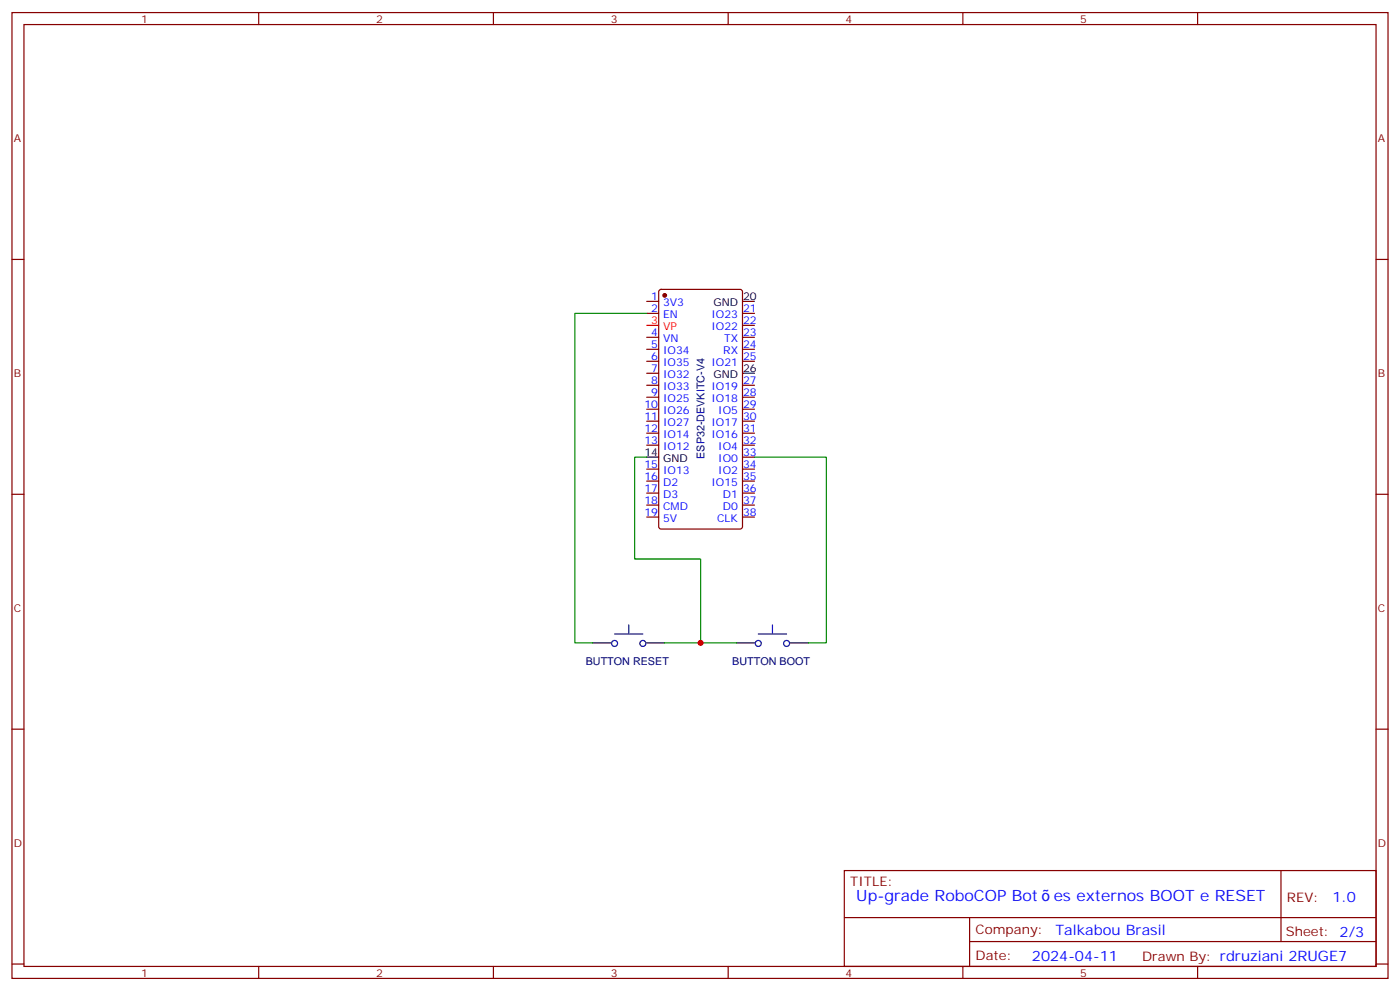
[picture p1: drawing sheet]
<svg xmlns="http://www.w3.org/2000/svg" width="412mm" height="292mm" viewBox="0 0 412 292" stroke-linecap="round" stroke-linejoin="round" font-family="sans-serif">
<g fill="none" stroke="#870000" stroke-width=".35">
<path d="M3.5 3.7h405.4v284.3h-405.4zM7.1 7.2h398.2v277.3h-398.2zM76.2 3.7v3.5M145.3 3.7v3.5M214.5 3.7v3.5M283.6 3.7v3.5M352.8 3.7v3.5M3.5 76.4h3.6M405.3 76.4h3.6M190.5 88.7h3.5M190.5 92.3h3.5M190.5 99.3h3.5"/>
<path d="M194.3 85.4l.4-.2h23.3l.7 .4v69.4l-.4 .7-23.6 .1-.6-.5-.1-69.4zM218.7 92.3h3.5M218.7 99.3h3.5M218.7 95.8h3.5M190.5 102.8h3.5M190.5 106.4h3.5M190.5 109.9h3.5M190.5 113.4h3.5M190.5 116.9h3.5M218.7 102.8h3.5M218.7 106.4h3.5M218.7 113.4h3.5"/>
<path d="M218.7 116.9h3.5M190.5 120.5h3.5M190.5 124h3.5M190.5 127.5h3.5M190.5 131.1h3.5M190.5 138.1h3.5M218.7 120.5h3.5M218.7 124h3.5M218.7 127.5h3.5M218.7 131.1h3.5M218.7 138.1h3.5M218.7 134.6h3.5"/>
<path d="M3.5 145.5h3.6M190.5 141.6h3.5M190.5 145.2h3.5M190.5 148.7h3.5M190.5 152.2h3.5M218.7 141.6h3.5M218.7 145.2h3.5M218.7 148.7h3.5M218.7 152.2h3.5M405.3 145.5h3.6M3.5 214.7h3.6M405.3 214.7h3.6"/>
<path d="M248.7 256.3h156.6v28.2h-156.6zM377.3 256.3v20.9M248.7 270.1h156.5M285.6 277.2h119.6M285.6 270.1v14.2M3.5 283.8h3.6M76.2 284.5v3.5M145.3 284.5v3.5M214.5 284.5v3.5M283.6 284.5v3.5M352.8 284.5v3.5M405.3 283.8h3.6"/>
</g>
<circle cx="195.8" cy="87" r=".53" fill="#870000" stroke="#870000" stroke-width=".35"/>
<path d="M190.5 95.8h3.5" fill="none" stroke="#f00" stroke-width=".35"/>
<path d="M218.7 88.7h3.5M218.7 109.9h3.5M190.5 134.6h3.5M174.6 189.3h5.3M190.5 189.3h5.3M217 189.3h5.2M232.8 189.3h5.3" fill="none" stroke="#000" stroke-width=".35"/>
<g fill="none" stroke="#0d0087" stroke-width=".35">
<path d="M181 186.6h8.4M185.2 184v2.4M223.4 186.6h8.3M227.5 184v2.4"/>
<circle cx="181" cy="189.4" r=".88"/>
<circle cx="189.4" cy="189.4" r=".88"/>
<circle cx="223.4" cy="189.4" r=".88"/>
<circle cx="231.7" cy="189.4" r=".88"/>
</g>
<path d="M190.5 92.3h-21.2v97h5.3M190.5 134.6h-3.5v30h19.4v24.7M222.2 134.6h21.2v54.7h-5.3M195.8 189.3h21.2" fill="none" stroke="#008700" stroke-width=".35"/>
<circle cx="206.4" cy="189.3" r=".88" fill="#c00"/>
<g font-size="4.6" fill="#00f">
<text x="252.2" y="265.1">Up-grade RoboCOP Bot</text>
<text x="310.4" y="265.1">es externos BOOT e RESET</text>
</g>
<g font-size="4.2" fill="#00f">
<text x="392.5" y="265.6">1.0</text>
<text x="310.9" y="275.1">Talkabou Brasil</text>
<text x="304" y="282.9">2024-04-11</text>
</g>
<g font-size="3.9" fill="#800">
<text x="250.5" y="260.9">TITLE:</text>
<text x="379.1" y="265.6">REV:</text>
<text x="287.4" y="275.1">Company:</text>
<text x="378.7" y="275.7">Sheet: 2/3</text>
<text x="287.4" y="282.8">Date:</text>
<text x="336.4" y="282.8">Drawn By: rdruziani 2RUGE7</text>
</g>
<g font-size="3.2" fill="#800">
<text x="41.6" y="6.7">1</text>
<text x="110.8" y="6.7">2</text>
<text x="179.9" y="6.7">3</text>
<text x="249.1" y="6.7">4</text>
<text x="318.2" y="6.7">5</text>
<text x="4.1" y="41.8">A</text>
<text x="405.9" y="41.8">A</text>
<text x="4.1" y="110.9">B</text>
<text x="405.9" y="110.9">B</text>
<text x="4.1" y="180.1">C</text>
<text x="405.9" y="180.1">C</text>
<text x="4.1" y="249.2">D</text>
<text x="405.9" y="249.2">D</text>
<text x="41.6" y="287.5">1</text>
<text x="110.8" y="287.5">2</text>
<text x="179.9" y="287.5">3</text>
<text x="249.1" y="287.5">4</text>
<text x="318.2" y="287.5">5</text>
</g>
<g font-size="3.2" fill="#00f">
<text x="191.8" y="88.4">1</text>
<text x="191.8" y="91.9">2</text>
<text x="195.3" y="90.1">3V3</text>
<text x="195.3" y="93.7">EN</text>
<text x="209.6" y="93.7">IO23</text>
<text x="218.9" y="91.9">21</text>
<text x="218.9" y="95.4">22</text>
<text x="191.8" y="99">4</text>
<text x="195.3" y="100.7">VN</text>
<text x="209.6" y="97.2">IO22</text>
<text x="213.3" y="100.7">TX</text>
<text x="218.9" y="99">23</text>
<text x="191.8" y="102.5">5</text>
<text x="191.8" y="106">6</text>
<text x="195.3" y="104.2">IO34</text>
<text x="195.3" y="107.8">IO35</text>
<text x="209.6" y="107.8">IO21</text>
<text x="213" y="104.2">RX</text>
<text x="218.9" y="102.5">24</text>
<text x="218.9" y="106">25</text>
<text x="191.8" y="109.5">7</text>
<text x="191.8" y="113.1">8</text>
<text x="195.3" y="111.3">IO32</text>
<text x="218.9" y="113.1">27</text>
<text x="191.8" y="116.6">9</text>
<text x="195.3" y="114.8">IO33</text>
<text x="195.3" y="118.4">IO25</text>
<text x="209.6" y="114.8">IO19</text>
<text x="209.6" y="118.4">IO18</text>
<text x="218.9" y="116.6">28</text>
<text x="189.8" y="120.1">10</text>
<text x="189.8" y="123.6">11</text>
<text x="195.3" y="121.9">IO26</text>
<text x="195.3" y="125.4">IO27</text>
<text x="209.6" y="125.4">IO17</text>
<text x="211.6" y="121.9">IO5</text>
<text x="218.9" y="120.1">29</text>
<text x="218.9" y="123.6">30</text>
<text x="189.8" y="127.2">12</text>
<text x="189.8" y="130.7">13</text>
<text x="195.3" y="128.9">IO14</text>
<text x="209.6" y="128.9">IO16</text>
<text x="218.9" y="127.2">31</text>
<text x="218.9" y="130.7">32</text>
<text x="189.8" y="137.8">15</text>
<text x="195.3" y="132.5">IO12</text>
<text x="211.6" y="132.5">IO4</text>
<text x="211.6" y="136">IO0</text>
<text x="218.9" y="134.2">33</text>
<text x="218.9" y="137.8">34</text>
<text x="189.8" y="141.3">16</text>
<text x="195.3" y="139.5">IO13</text>
<text x="195.3" y="143.1">D2</text>
<text x="209.6" y="143.1">IO15</text>
<text x="211.6" y="139.5">IO2</text>
<text x="218.9" y="141.3">35</text>
<text x="189.8" y="144.8">17</text>
<text x="189.8" y="148.3">18</text>
<text x="195.3" y="146.6">D3</text>
<text x="213" y="146.6">D1</text>
<text x="218.9" y="144.8">36</text>
<text x="218.9" y="148.3">37</text>
<text x="189.8" y="151.9">19</text>
<text x="195.3" y="150.1">CMD</text>
<text x="195.3" y="153.6">5V</text>
<text x="211.2" y="153.6">CLK</text>
<text x="213" y="150.1">D0</text>
<text x="218.9" y="151.9">38</text>
</g>
<g font-size="3.2">
<text x="218.9" y="88.4">20</text>
<text x="210.1" y="90.1">GND</text>
<text x="210.1" y="111.3">GND</text>
<text x="218.9" y="109.5">26</text>
<text x="189.8" y="134.2">14</text>
<text x="195.3" y="136">GND</text>
</g>
<g font-size="3.2" fill="#f00">
<text x="191.8" y="95.4">3</text>
<text x="195.3" y="97.2">VP</text>
</g>
<g font-size="3.2" fill="#000080">
<text x="207.5" y="135.1" transform="rotate(-90 207.5 135.1)">ESP32-DEVKITC-V4</text>
<text x="172.5" y="195.7">BUTTON RESET</text>
<text x="215.7" y="195.7">BUTTON BOOT</text>
</g>
</svg>
